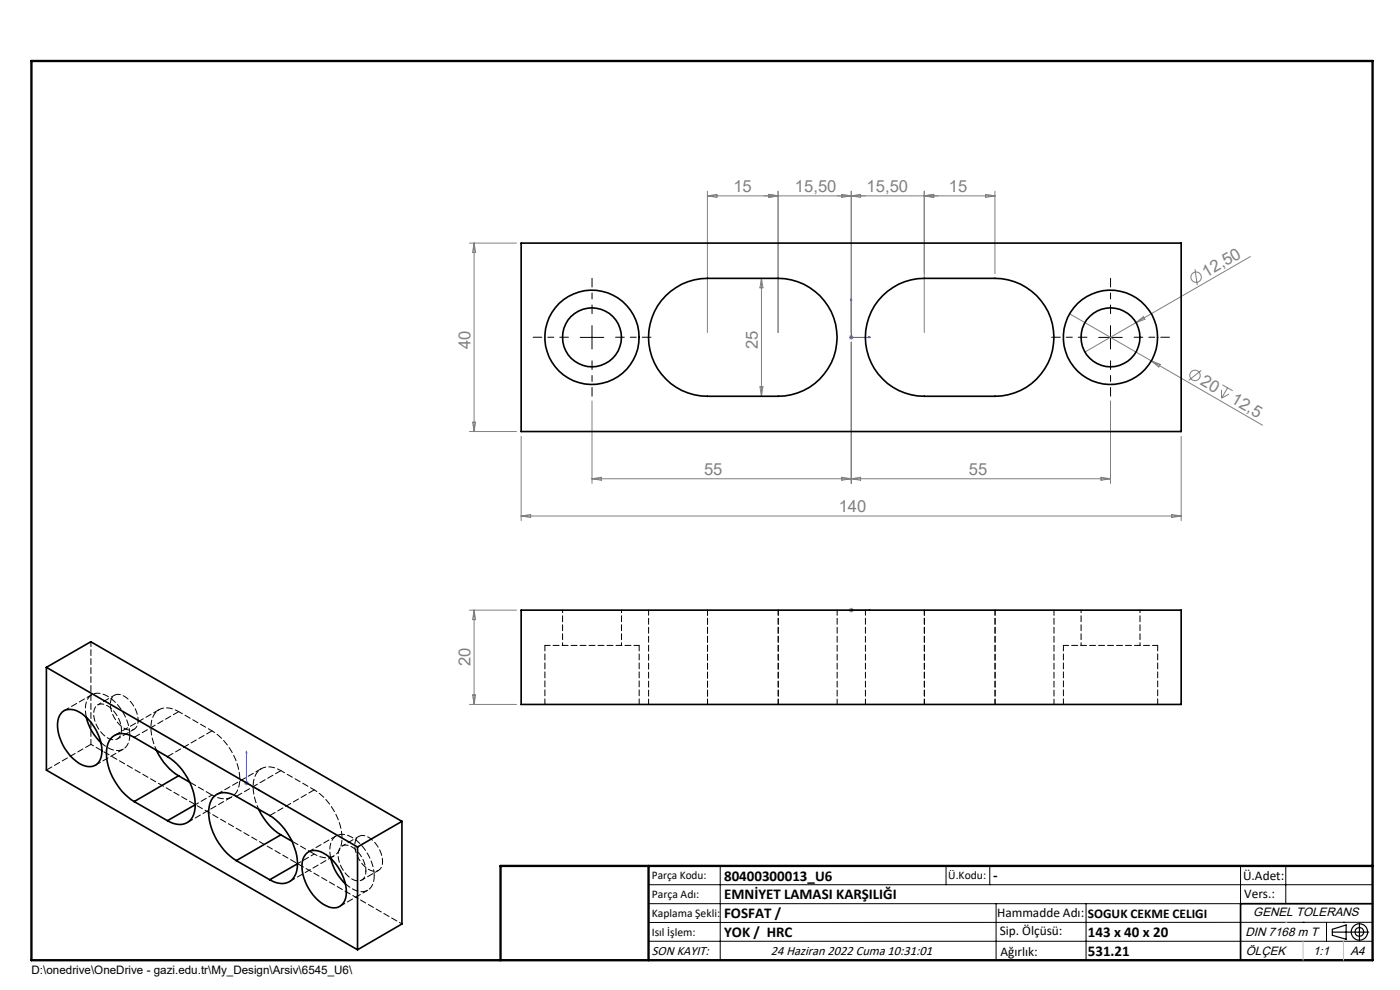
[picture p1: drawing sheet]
<svg xmlns="http://www.w3.org/2000/svg" width="297mm" height="210mm" viewBox="0 0 297 210" stroke-linecap="round" stroke-linejoin="round" font-family="sans-serif">
<g fill="none" stroke="#808080" stroke-width=".21">
<path d="M99.6 51.6h10M100.6 51.6v39.9M100.6 51.6l.3 1.9h-.6zM150.1 41.5h61M150.1 40.6v29.9M150.1 41.5l2-.3v.7zM161.5 59v25.1M161.5 59l.4 2.1h-.7zM163.1 41.2l2 .3-2 .4zM165.1 40.6v29.9M178.6 41.2l4 .7v-.7l-4 .7zM180.6 40.6v29.9"/>
<path d="M196.1 40.6v29.9M196.1 41.5l2-.3v.7zM209.1 41.2l2 .3-2 .4zM211.1 40.6v17.5M253.5 57.1l.5 3.4M265.3 54.4l-24.3 14M180.1 71.6h1M180.2 71.2l.7 .7M180.6 72.6v29.9M180.6 71v1.1M180.9 71.2l-.7 .7M226.9 66.6l40.9 23.6"/>
<path d="M241 68.4l-10.8 6.3M241 68.4l1.6-1.2 .3 .5zM244.2 76.5l1.9 .8-.3 .5zM254.8 78.6l-2.6 2.1M99.6 91.5h10M100.3 89.6h.6l-.3 1.9zM110.6 92.6v17.8M125.6 85v17.5M161.2 82h.7l-.4 2.1zM235.6 85v17.5M250.6 92.6v17.8M259.1 82.7l.1 1.7"/>
<path d="M259.3 81.6l2.2 1.3M260.4 82.3l-1.2 2.1M260.7 83.6l-1.5 .8M110.6 109.5h140M110.6 109.5l2-.4v.7zM125.6 101.6h110M125.6 101.6l2-.4v.7zM178.6 101.2l2 .4-2 .3zM180.6 101.6l2-.4v.7zM233.6 101.2l2 .4-2 .3zM248.6 109.1l2 .4-2 .3zM99.6 129.4h10"/>
<path d="M100.6 129.4v20M100.6 129.4l.3 2h-.6zM180.1 129.4h1M180.2 129.1l.7 .7M180.6 128.9v1M180.9 129.1l-.7 .7M99.6 149.4h10M100.3 147.4h.6l-.3 2zM51.8 166.1h1M51.9 165.7l.7 .7M52.3 165.6v1M52.6 165.7l-.7 .7"/>
<circle cx="253.7" cy="58.8" r="1.11"/>
<circle cx="253.5" cy="79.6" r="1.1"/>
</g>
<g fill="none" stroke="#000" stroke-width=".25">
<path d="M282.6 197.7h7.8M282.6 197.1l3-.9v3l-3-.8zM288.4 195.8v3.8M106.2 203.7h185"/>
<circle cx="288.4" cy="197.7" r="1.74"/>
<circle cx="288.4" cy="197.7" r=".93"/>
</g>
<path d="M180.6 63.3v8.3h4.1M180.6 63.3l.1 .4h-.2zM184.3 71.5l.4 .1h-.4zM180.5 129.4h.2zM180.6 129.4h.1M180.6 129.4h4.1M184.7 129.4h-.4h.4M52.3 159.3l.1 .4h-.2zM52.3 159.3v6.8l2.9 1.6M54.9 167.5l.3 .2h-.3z" fill="none" stroke="#00f" stroke-width=".21"/>
<path d="M120.6 71.5h-7.5M125.6 66.5v-7.5M125.6 76.5v7.5M130.6 71.5h7.5M230.6 71.5h-7.5M235.6 66.5v-7.5M235.6 76.5v7.5M240.6 71.5h7.5" fill="none" stroke="#000" stroke-width=".21" stroke-dasharray="15.2 1.3 1.3 1.3" stroke-dashoffset="13.4"/>
<g fill="none" stroke="#000" stroke-width=".21">
<path d="M123.1 71.6h5M125.6 69.1v4.9M233.1 71.6h5M235.6 69.1v4.9M137.6 187.7h153.6M137.6 191.7h153.6M137.6 199.7h153.6M152.8 183.7v20M200.7 183.7v4M210 183.7v4M211.3 191.7v12M230.4 191.7v12"/>
<path d="M263.2 183.7v20M272.8 183.7v8M276.4 195.6h.1M281.4 195.6v4.1M285 195.6h.1M291.2 195.6l-153.6 .1"/>
</g>
<path d="M291.2 191.7h-28v12" fill="none" stroke="#000" stroke-width=".35"/>
<path d="M6.7 12.9h284.5v190.8h-284.5zM137.6 183.7v20M291.2 183.7h-185v20" fill="none" stroke="#000" stroke-width=".5"/>
<path d="M276.4 199.7v4M285 199.7v4" fill="none" stroke="#c0c0c0" stroke-width=".21"/>
<path d="M272.8 195.6h.1" fill="none" stroke="#c0c0c0" stroke-width=".25"/>
<g fill="#00f">
<path d="M184.3 71.5l.4 .1h-.4zM180.6 63.3l.1 .4h-.2z"/>
<path d="M184.3 129.4h.4zM180.5 129.4h.2z"/>
<path d="M54.9 167.5l.3 .2h-.3zM52.3 159.3l.1 .4h-.2z"/>
</g>
<g fill="none" stroke="#000" stroke-width=".35">
<path d="M110.6 51.6h140v39.9h-140zM141.3 62.7a12.3 12.3 0 0 1 8.8-3.7h15a12.5 12.5 0 0 1 12.5 12.6 12.5 12.5 0 0 1-12.5 12.5h-15a12.5 12.5 0 0 1-11.6-7.8 12.5 12.5 0 0 1 2.8-13.6zM187.3 62.7a12.3 12.3 0 0 1 8.8-3.7h15a12.5 12.5 0 0 1 12.5 12.6 12.5 12.5 0 0 1-12.5 12.5h-15a12.5 12.5 0 0 1-11.6-7.8 12.5 12.5 0 0 1 2.8-13.6zM110.6 129.4h140v20h-140zM9.8 141.6l66 38.1M9.8 141.6l9.5-5.5 66 38.1M9.8 141.6v21.8l66 38.1M13.2 151a3.4 3.4 0 0 1 4.2 .4 10.4 10.4 0 0 1 4.2 8.5 2.72 2.72 0 0 1-4.2 2.3 10 10 0 0 1-5.1-9.3 3.1 3.1 0 0 1 .9-1.9zM18.3 152.1a10.7 10.7 0 0 0 3.1 5.4M33.2 159.1a12.5 12.5 0 0 0 4.7 5.5M28.5 170a12.4 12.4 0 0 1-5.8-11.6 3.3 3.3 0 0 1 5.1-2.3l7.7 4.4a12.4 12.4 0 0 1 5.8 11.6 3.3 3.3 0 0 1-5.1 2.3l-.7-.3M28.5 170l7 4.1"/>
<path d="M37.9 164.6l-9.4 5.4M37.9 164.6l2.4 1.3M41.4 170.7l-5.9 3.4M54.9 171.7a13 13 0 0 0 4.7 5.4M59.6 177.1l-9.5 5.5M59.6 177.1l2.3 1.4M75.8 179.7v21.8M85.3 174.2v21.8l-9.5 5.5M85.3 174.2l-9.5 5.5M50.1 182.6a12.7 12.7 0 0 1-5.8-11 3.4 3.4 0 0 1 5.2-3l7.7 4.4a12.4 12.4 0 0 1 5.8 11.6 3.3 3.3 0 0 1-5.1 2.4l-.7-.4M50.1 182.6l7.1 4M63.1 183.2l-5.9 3.4"/>
<path d="M65.1 181a3.3 3.3 0 0 1 4.1 .3 10 10 0 0 1 4.1 9.2 2.65 2.65 0 0 1-4.1 1.6 10 10 0 0 1-5.1-9.3 3.1 3.1 0 0 1 1-1.8zM70.2 182.1a10.7 10.7 0 0 0 3.1 5.4"/>
<circle cx="125.6" cy="71.6" r="10"/>
<circle cx="125.6" cy="71.6" r="6.2"/>
<circle cx="235.6" cy="71.6" r="10"/>
<circle cx="235.6" cy="71.6" r="6.2"/>
</g>
<path d="M19.3 136.1v21.8M135.6 136.9h-20M137.6 129.4v20M150.1 129.4v20M165.1 129.4v20M183.6 129.4v20M196.1 129.4v20M211.1 129.4v20M245.6 136.9h-20M177.6 149.4v-20M223.6 149.4v-20" fill="none" stroke="#000" stroke-width=".21" stroke-dasharray="1.3 .6" stroke-dashoffset=".2"/>
<path d="M115.6 136.9v12.5M225.6 136.9v12.5M19.5 147.4l-5.9 3.4M21.4 157.5a4.7 4.7 0 0 0 4.5 1.5 3.1 3.1 0 0 0 1.6-3.2M135.6 149.4v-12.5M245.6 149.4v-12.5M20.3 162.3l5.9-3.4M71.3 177.3l-5.8 3.4M72.1 192.2l5.9-3.4M73.3 187.5a4.7 4.7 0 0 0 4.4 1.5 3.1 3.1 0 0 0 1.7-3.2" fill="none" stroke="#000" stroke-width=".21" stroke-dasharray="1.3 .6" stroke-dashoffset=".1"/>
<path d="M119.3 129.4v7.5M131.8 136.9v-7.5M229.3 129.4v7.5M241.8 136.9v-7.5" fill="none" stroke="#000" stroke-width=".21" stroke-dasharray="1.3 .6" stroke-dashoffset=".7"/>
<path d="M27.5 155.8a10.1 10.1 0 0 0-5.4-8.5 2.72 2.72 0 0 0-4 2.8l.2 2M79.4 185.8a10.1 10.1 0 0 0-5.4-8.5 2.72 2.72 0 0 0-4 2.7l.2 2.1" fill="none" stroke="#000" stroke-width=".21" stroke-dasharray="1.3 .6" stroke-dashoffset="-.1"/>
<path d="M19.3 157.9l66 38.1M25.8 154.8a6.1 6.1 0 0 0-3.9-5.4 1.73 1.73 0 0 0-2 2 6.1 6.1 0 0 0 3.8 5.5 1.73 1.73 0 0 0 2.1-2.1M29.3 152.8a6.1 6.1 0 0 0-3.9-5.5 1.73 1.73 0 0 0-2 2.1 6.1 6.1 0 0 0 3.9 5.4 1.73 1.73 0 0 0 2-2M45 168.6a3.7 3.7 0 0 0 5-.3 7.6 7.6 0 0 0 0-7.2 12.9 12.9 0 0 0-5-6.1M66.7 181.2a3.7 3.7 0 0 0 5-.3 7.6 7.6 0 0 0 0-7.3 12.9 12.9 0 0 0-5-6M77.6 184.8a6.1 6.1 0 0 0-3.8-5.5 1.73 1.73 0 0 0-2.1 2.1 6.1 6.1 0 0 0 3.9 5.4 1.73 1.73 0 0 0 2-2M81.2 182.7a6.1 6.1 0 0 0-3.9-5.4 1.73 1.73 0 0 0-2 2 6.1 6.1 0 0 0 3.8 5.5 1.73 1.73 0 0 0 2.1-2.1" fill="none" stroke="#000" stroke-width=".21" stroke-dasharray="1.3 .6" stroke-dashoffset=".6"/>
<path d="M33.7 150.5l-9.4 5.5M37.9 151l-9.4 5.4M45 155l-9.4 5.5M9.9 163.3l9.4-5.4M39.7 174.5l9.4-5.4M55.4 163.1l-9.4 5.4M59.6 163.5l-9.4 5.4M66.7 167.6l-9.5 5.4M61.4 187l9.4-5.4" fill="none" stroke="#000" stroke-width=".21" stroke-dasharray="1.3 .6"/>
<path d="M45 155l-7.1-4M66.7 167.6l-7.1-4.1" fill="none" stroke="#000" stroke-width=".21" stroke-dasharray="1.3 .6" stroke-dashoffset=".4"/>
<path d="M24.3 147.5l-3.6 2M24.9 156.7l3.5-2M37.9 151a3.7 3.7 0 0 0-5 .3 7.6 7.6 0 0 0 0 7.2l.3 .6M45 168.6l-3.6 2.1M59.6 163.5a3.7 3.7 0 0 0-5 .3 7.6 7.6 0 0 0 0 7.2l.3 .6M76.1 177.4l-3.5 2.1M66.7 181.2l-3.6 2M76.8 186.7l3.5-2.1" fill="none" stroke="#000" stroke-width=".21" stroke-dasharray="1.3 .6" stroke-dashoffset=".5"/>
<path d="M40.3 165.9l4.7 2.7M62 178.4l4.7 2.8" fill="none" stroke="#000" stroke-width=".21" stroke-dasharray="1.3 .6" stroke-dashoffset="-.2"/>
<g font-size="3.5" fill="#808080">
<text x="155.6" y="40.7">15</text>
<text x="168.6" y="40.7">15,50</text>
<text x="183.9" y="40.7">15,50</text>
<text x="201.3" y="40.7">15</text>
<text x="255.9" y="58.9" transform="rotate(-30 255.9 58.9)">12,50</text>
<text x="99.8" y="74" transform="rotate(-90 99.8 74)">40</text>
<text x="160.8" y="74" transform="rotate(-90 160.8 74)">25</text>
<text x="254.5" y="81.5" transform="rotate(30 254.5 81.5)">20</text>
<text x="260.9" y="85.3" transform="rotate(30 260.9 85.3)">12,5</text>
<text x="149.4" y="100.7">55</text>
<text x="205.5" y="100.7">55</text>
<text x="177.9" y="108.7">140</text>
<text x="99.8" y="141.4" transform="rotate(-90 99.8 141.4)">20</text>
</g>
<g font-size="3.2">
<text x="153.6" y="186.8">80400300013_U6</text>
<text x="153.6" y="190.8">EMNİYET LAMASI KARŞILIĞI</text>
<text x="210.7" y="186.6">-</text>
<text x="153.6" y="194.8">FOSFAT /</text>
<text x="153.6" y="198.8">YOK / HRC</text>
<text x="230.8" y="198.7">143 x 40 x 20</text>
<text x="230.8" y="202.8">531.21</text>
</g>
<g font-size="2.8">
<text x="263.7" y="186.7">Ü.Adet:</text>
<text x="263.9" y="190.5">Vers.:</text>
<text x="211.5" y="194.5">Hammadde Adı:</text>
<text x="230.8" y="194.7">SOGUK CEKME CELIGI</text>
<text x="138.3" y="202.6">SON KAYIT:</text>
<text x="163.6" y="202.6">24 Haziran 2022 Cuma 10:31:01</text>
<text x="212.1" y="198.4">Sip. Ölçüsü:</text>
<text x="212.2" y="202.7">Ağırlık:</text>
</g>
<g font-size="2.6">
<text x="265.9" y="194.4">GENEL TOLERANS</text>
<text x="264.2" y="198.5">DIN 7168 m T</text>
<text x="264.3" y="202.6">ÖLÇEK</text>
<text x="278.5" y="202.6">1:1</text>
<text x="286.5" y="202.6">A4</text>
</g>
<g font-size="2.5">
<text x="138.3" y="186.4">Parça Kodu:</text>
<text x="138.3" y="190.5">Parça Adı:</text>
<text x="201.2" y="186.5">Ü.Kodu:</text>
<text x="138.3" y="194.5">Kaplama Şekli:</text>
<text x="138.3" y="198.6">Isıl İşlem:</text>
<text x="6.7" y="206.7">D:\onedrive\OneDrive - gazi.edu.tr\My_Design\Arsiv\6545_U6\</text>
</g>
</svg>
